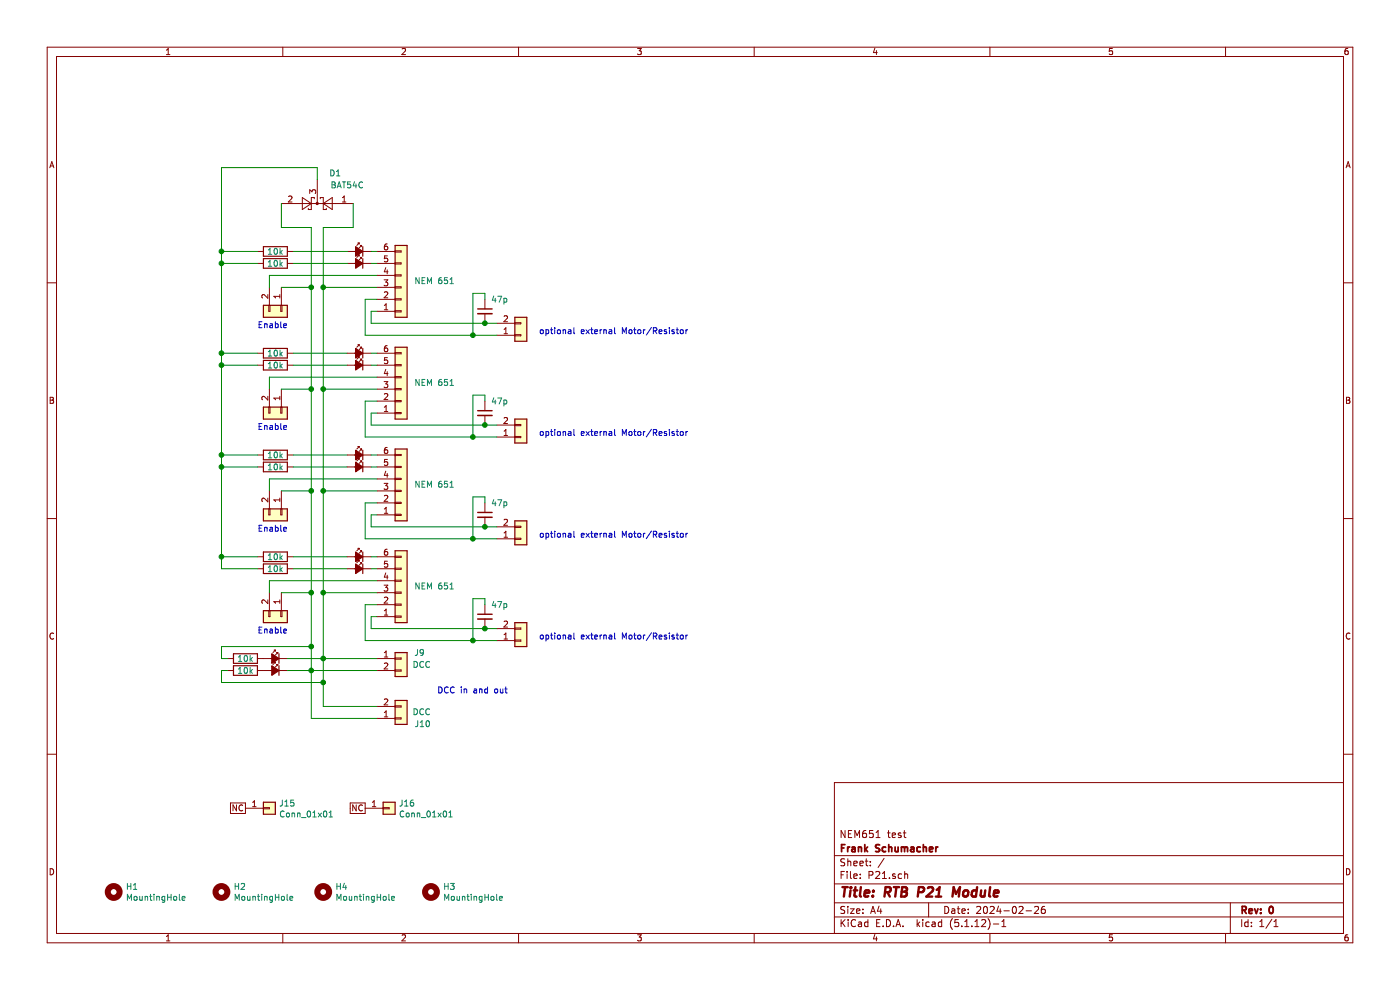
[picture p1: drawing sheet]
EESchema Schematic File Version 4
EELAYER 30 0
EELAYER END
$Descr A4 11693 8268
encoding utf-8
Sheet 1 1
Title "RTB P21 Module"
Date "2024-02-26"
Rev "0"
Comp "Frank Schumacher"
Comment1 "NEM651 test"
Comment2 ""
Comment3 ""
Comment4 ""
$EndDescr
$Comp
L Mechanical:MountingHole H4
U 1 1
P 2700 7450
F 0 "H4" H 2800 7496 50  0000 L CNN
F 1 "MountingHole" H 2800 7405 50  0000 L CNN
F 2 "MountingHole:MountingHole_3.2mm_M3_DIN965" H 2700 7450 50  0001 C CNN
F 3 "~" H 2700 7450 50  0001 C CNN
	1    2700 7450
	1    0    0    -1  
$EndComp
$Comp
L Mechanical:MountingHole H2
U 1 1
P 1850 7450
F 0 "H2" H 1950 7496 50  0000 L CNN
F 1 "MountingHole" H 1950 7405 50  0000 L CNN
F 2 "MountingHole:MountingHole_3.2mm_M3_DIN965" H 1850 7450 50  0001 C CNN
F 3 "~" H 1850 7450 50  0001 C CNN
	1    1850 7450
	1    0    0    -1  
$EndComp
$Comp
L Mechanical:MountingHole H1
U 1 1
P 950 7450
F 0 "H1" H 1050 7496 50  0000 L CNN
F 1 "MountingHole" H 1050 7405 50  0000 L CNN
F 2 "MountingHole:MountingHole_3.2mm_M3_DIN965" H 950 7450 50  0001 C CNN
F 3 "~" H 950 7450 50  0001 C CNN
	1    950  7450
	1    0    0    -1  
$EndComp
$Comp
L Connector_Generic:Conn_01x06 J2
U 1 1
P 3350 4100
F 0 "J2" H 3550 4150 50  0001 R CNN
F 1 "NEM 651" H 3800 4050 50  0000 R CNN
F 2 "Connector_PinSocket_1.27mm:PinSocket_1x06_P1.27mm_Vertical" H 3350 4100 50  0001 C CNN
F 3 "~" H 3350 4100 50  0001 C CNN
	1    3350 4100
	1    0    0    1   
$EndComp
$Comp
L Mechanical:MountingHole H3
U 1 1
P 3600 7450
F 0 "H3" H 3700 7496 50  0000 L CNN
F 1 "MountingHole" H 3700 7405 50  0000 L CNN
F 2 "MountingHole:MountingHole_3.2mm_M3_DIN965" H 3600 7450 50  0001 C CNN
F 3 "~" H 3600 7450 50  0001 C CNN
	1    3600 7450
	1    0    0    -1  
$EndComp
$Comp
L Connector_Generic:Conn_01x06 J3
U 1 1
P 3350 4950
F 0 "J3" H 3550 5000 50  0001 R CNN
F 1 "NEM 651" H 3800 4900 50  0000 R CNN
F 2 "Connector_PinSocket_1.27mm:PinSocket_1x06_P1.27mm_Vertical" H 3350 4950 50  0001 C CNN
F 3 "~" H 3350 4950 50  0001 C CNN
	1    3350 4950
	1    0    0    1   
$EndComp
$Comp
L Connector_Generic:Conn_01x02 J10
U 1 1
P 3350 6000
F 0 "J10" H 3600 6050 50  0000 R CNN
F 1 "DCC" H 3600 5950 50  0000 R CNN
F 2 "RTB:1725656" H 3350 6000 50  0001 C CNN
F 3 "~" H 3350 6000 50  0001 C CNN
	1    3350 6000
	1    0    0    1   
$EndComp
Wire Wire Line
	3150 6000 2600 6000
Wire Wire Line
	2600 6000 2600 5600
Wire Wire Line
	3150 5900 2700 5900
Wire Wire Line
	2700 5900 2700 5700
Wire Wire Line
	2700 4100 3150 4100
Wire Wire Line
	3150 4950 2700 4950
Wire Wire Line
	2700 4950 2700 4100
Wire Wire Line
	3150 5600 2600 5600
Connection ~ 2600 5600
Wire Wire Line
	2600 5600 2600 5400
Wire Wire Line
	3150 5500 2700 5500
Connection ~ 2700 5500
Wire Wire Line
	2700 5500 2700 4950
$Comp
L Device:LED_Small_ALT D3
U 1 1
P 3000 4750
F 0 "D3" H 3000 4985 50  0001 C CNN
F 1 "LED_Small_ALT" H 3000 4894 50  0001 C CNN
F 2 "LED_SMD:LED_0603_1608Metric" V 3000 4750 50  0001 C CNN
F 3 "~" V 3000 4750 50  0001 C CNN
	1    3000 4750
	-1   0    0    -1  
$EndComp
$Comp
L Device:LED_Small_ALT D2
U 1 1
P 3000 4650
F 0 "D2" H 3000 4885 50  0001 C CNN
F 1 "LED_Small_ALT" H 3000 4794 50  0001 C CNN
F 2 "LED_SMD:LED_0603_1608Metric" V 3000 4650 50  0001 C CNN
F 3 "~" V 3000 4650 50  0001 C CNN
	1    3000 4650
	-1   0    0    -1  
$EndComp
$Comp
L Device:R R2
U 1 1
P 2300 4750
F 0 "R2" V 2093 4750 50  0001 C CNN
F 1 "10k" V 2300 4750 50  0000 C CNN
F 2 "Resistor_SMD:R_0603_1608Metric" V 2230 4750 50  0001 C CNN
F 3 "~" H 2300 4750 50  0001 C CNN
	1    2300 4750
	0    1    1    0   
$EndComp
Wire Wire Line
	3100 4750 3150 4750
$Comp
L Device:R R1
U 1 1
P 2300 4650
F 0 "R1" V 2093 4650 50  0001 C CNN
F 1 "10k" V 2300 4650 50  0000 C CNN
F 2 "Resistor_SMD:R_0603_1608Metric" V 2230 4650 50  0001 C CNN
F 3 "~" H 2300 4650 50  0001 C CNN
	1    2300 4650
	0    1    1    0   
$EndComp
Wire Wire Line
	3100 4650 3150 4650
Wire Wire Line
	1850 4750 2150 4750
Wire Wire Line
	1850 4650 2150 4650
$Comp
L Diode:BAT54C D1
U 1 1
P 2650 1700
F 0 "D1" H 2500 1450 50  0000 C CNN
F 1 "BAT54C" H 2400 1550 50  0000 C CNN
F 2 "Package_TO_SOT_SMD:SOT-23" H 2725 1825 50  0001 L CNN
F 3 "http://www.diodes.com/_files/datasheets/ds11005.pdf" H 2570 1700 50  0001 C CNN
	1    2650 1700
	-1   0    0    1   
$EndComp
Wire Wire Line
	1850 3800 1850 3900
$Comp
L Device:R R4
U 1 1
P 2300 3900
F 0 "R4" V 2093 3900 50  0001 C CNN
F 1 "10k" V 2300 3900 50  0000 C CNN
F 2 "Resistor_SMD:R_0603_1608Metric" V 2230 3900 50  0001 C CNN
F 3 "~" H 2300 3900 50  0001 C CNN
	1    2300 3900
	0    1    1    0   
$EndComp
$Comp
L Device:R R3
U 1 1
P 2300 3800
F 0 "R3" V 2093 3800 50  0001 C CNN
F 1 "10k" V 2300 3800 50  0000 C CNN
F 2 "Resistor_SMD:R_0603_1608Metric" V 2230 3800 50  0001 C CNN
F 3 "~" H 2300 3800 50  0001 C CNN
	1    2300 3800
	0    1    1    0   
$EndComp
Wire Wire Line
	3100 3800 3150 3800
Wire Wire Line
	3100 3900 3150 3900
$Comp
L Device:LED_Small_ALT D5
U 1 1
P 3000 3900
F 0 "D5" H 3000 4135 50  0001 C CNN
F 1 "LED_Small_ALT" H 3000 4044 50  0001 C CNN
F 2 "LED_SMD:LED_0603_1608Metric" V 3000 3900 50  0001 C CNN
F 3 "~" V 3000 3900 50  0001 C CNN
	1    3000 3900
	-1   0    0    -1  
$EndComp
$Comp
L Device:LED_Small_ALT D4
U 1 1
P 3000 3800
F 0 "D4" H 3000 4035 50  0001 C CNN
F 1 "LED_Small_ALT" H 3000 3944 50  0001 C CNN
F 2 "LED_SMD:LED_0603_1608Metric" V 3000 3800 50  0001 C CNN
F 3 "~" V 3000 3800 50  0001 C CNN
	1    3000 3800
	-1   0    0    -1  
$EndComp
Wire Wire Line
	1850 3900 2150 3900
Wire Wire Line
	1850 3800 2150 3800
Wire Wire Line
	1850 4650 1850 4750
Connection ~ 1850 3900
Wire Wire Line
	1850 3900 1850 4650
Wire Wire Line
	2450 4750 2900 4750
Wire Wire Line
	2900 4650 2450 4650
Wire Wire Line
	2450 3800 2900 3800
Wire Wire Line
	2900 3900 2450 3900
$Comp
L Connector_Generic:Conn_01x06 J1
U 1 1
P 3350 3250
F 0 "J1" H 3550 3300 50  0001 R CNN
F 1 "NEM 651" H 3800 3200 50  0000 R CNN
F 2 "Connector_PinSocket_1.27mm:PinSocket_1x06_P1.27mm_Vertical" H 3350 3250 50  0001 C CNN
F 3 "~" H 3350 3250 50  0001 C CNN
	1    3350 3250
	1    0    0    1   
$EndComp
Wire Wire Line
	2700 3250 3150 3250
$Comp
L Device:R R6
U 1 1
P 2300 3050
F 0 "R6" V 2093 3050 50  0001 C CNN
F 1 "10k" V 2300 3050 50  0000 C CNN
F 2 "Resistor_SMD:R_0603_1608Metric" V 2230 3050 50  0001 C CNN
F 3 "~" H 2300 3050 50  0001 C CNN
	1    2300 3050
	0    1    1    0   
$EndComp
$Comp
L Device:R R5
U 1 1
P 2300 2950
F 0 "R5" V 2093 2950 50  0001 C CNN
F 1 "10k" V 2300 2950 50  0000 C CNN
F 2 "Resistor_SMD:R_0603_1608Metric" V 2230 2950 50  0001 C CNN
F 3 "~" H 2300 2950 50  0001 C CNN
	1    2300 2950
	0    1    1    0   
$EndComp
Wire Wire Line
	3100 2950 3150 2950
Wire Wire Line
	3100 3050 3150 3050
$Comp
L Device:LED_Small_ALT D7
U 1 1
P 3000 3050
F 0 "D7" H 3000 3285 50  0001 C CNN
F 1 "LED_Small_ALT" H 3000 3194 50  0001 C CNN
F 2 "LED_SMD:LED_0603_1608Metric" V 3000 3050 50  0001 C CNN
F 3 "~" V 3000 3050 50  0001 C CNN
	1    3000 3050
	-1   0    0    -1  
$EndComp
$Comp
L Device:LED_Small_ALT D6
U 1 1
P 3000 2950
F 0 "D6" H 3000 3185 50  0001 C CNN
F 1 "LED_Small_ALT" H 3000 3094 50  0001 C CNN
F 2 "LED_SMD:LED_0603_1608Metric" V 3000 2950 50  0001 C CNN
F 3 "~" V 3000 2950 50  0001 C CNN
	1    3000 2950
	-1   0    0    -1  
$EndComp
Wire Wire Line
	1850 3050 2150 3050
Wire Wire Line
	1850 2950 2150 2950
Wire Wire Line
	2450 2950 2900 2950
Wire Wire Line
	2900 3050 2450 3050
Wire Wire Line
	2700 3250 2700 4100
$Comp
L Connector_Generic:Conn_01x06 J4
U 1 1
P 3350 2400
F 0 "J4" H 3550 2450 50  0001 R CNN
F 1 "NEM 651" H 3800 2350 50  0000 R CNN
F 2 "Connector_PinSocket_1.27mm:PinSocket_1x06_P1.27mm_Vertical" H 3350 2400 50  0001 C CNN
F 3 "~" H 3350 2400 50  0001 C CNN
	1    3350 2400
	1    0    0    1   
$EndComp
Wire Wire Line
	2700 2400 3150 2400
$Comp
L Device:R R8
U 1 1
P 2300 2200
F 0 "R8" V 2093 2200 50  0001 C CNN
F 1 "10k" V 2300 2200 50  0000 C CNN
F 2 "Resistor_SMD:R_0603_1608Metric" V 2230 2200 50  0001 C CNN
F 3 "~" H 2300 2200 50  0001 C CNN
	1    2300 2200
	0    1    1    0   
$EndComp
$Comp
L Device:R R7
U 1 1
P 2300 2100
F 0 "R7" V 2093 2100 50  0001 C CNN
F 1 "10k" V 2300 2100 50  0000 C CNN
F 2 "Resistor_SMD:R_0603_1608Metric" V 2230 2100 50  0001 C CNN
F 3 "~" H 2300 2100 50  0001 C CNN
	1    2300 2100
	0    1    1    0   
$EndComp
Wire Wire Line
	3100 2100 3150 2100
Wire Wire Line
	3100 2200 3150 2200
$Comp
L Device:LED_Small_ALT D9
U 1 1
P 3000 2200
F 0 "D9" H 3000 2435 50  0001 C CNN
F 1 "LED_Small_ALT" H 3000 2344 50  0001 C CNN
F 2 "LED_SMD:LED_0603_1608Metric" V 3000 2200 50  0001 C CNN
F 3 "~" V 3000 2200 50  0001 C CNN
	1    3000 2200
	-1   0    0    -1  
$EndComp
$Comp
L Device:LED_Small_ALT D8
U 1 1
P 3000 2100
F 0 "D8" H 3000 2335 50  0001 C CNN
F 1 "LED_Small_ALT" H 3000 2244 50  0001 C CNN
F 2 "LED_SMD:LED_0603_1608Metric" V 3000 2100 50  0001 C CNN
F 3 "~" V 3000 2100 50  0001 C CNN
	1    3000 2100
	-1   0    0    -1  
$EndComp
Wire Wire Line
	1850 2200 2150 2200
Wire Wire Line
	1850 2100 2150 2100
Wire Wire Line
	2450 2100 2900 2100
Wire Wire Line
	2900 2200 2450 2200
Wire Wire Line
	2700 2400 2700 3250
Wire Wire Line
	1850 2100 1850 2200
Connection ~ 1850 2200
Wire Wire Line
	1850 2200 1850 2950
Wire Wire Line
	1850 2950 1850 3050
Connection ~ 1850 3050
Wire Wire Line
	1850 3050 1850 3800
Wire Wire Line
	2700 2400 2700 1900
Wire Wire Line
	2700 1900 2950 1900
Wire Wire Line
	2950 1900 2950 1700
Connection ~ 2700 2400
Wire Wire Line
	2350 1700 2350 1900
Wire Wire Line
	2350 1900 2600 1900
Wire Wire Line
	2650 1500 2650 1400
Wire Wire Line
	2650 1400 1850 1400
Wire Wire Line
	1850 1400 1850 2100
Connection ~ 1850 2100
$Comp
L Connector_Generic:Conn_01x02 J5
U 1 1
P 2350 2600
F 0 "J5" H 2430 2592 50  0001 L CNN
F 1 "Conn_01x02" H 2430 2501 50  0001 L CNN
F 2 "Connector_PinHeader_2.54mm:PinHeader_1x02_P2.54mm_Vertical" H 2350 2600 50  0001 C CNN
F 3 "~" H 2350 2600 50  0001 C CNN
	1    2350 2600
	0    1    1    0   
$EndComp
Wire Wire Line
	2600 1900 2600 2400
Wire Wire Line
	3150 2300 2250 2300
Wire Wire Line
	2250 2300 2250 2400
Wire Wire Line
	2350 2400 2600 2400
Connection ~ 2600 2400
$Comp
L Connector_Generic:Conn_01x02 J6
U 1 1
P 2350 3450
F 0 "J6" H 2430 3442 50  0001 L CNN
F 1 "Conn_01x02" H 2430 3351 50  0001 L CNN
F 2 "Connector_PinHeader_2.54mm:PinHeader_1x02_P2.54mm_Vertical" H 2350 3450 50  0001 C CNN
F 3 "~" H 2350 3450 50  0001 C CNN
	1    2350 3450
	0    1    1    0   
$EndComp
Wire Wire Line
	2600 2400 2600 3250
Wire Wire Line
	3150 3150 2250 3150
Wire Wire Line
	2250 3150 2250 3250
Wire Wire Line
	2350 3250 2600 3250
$Comp
L Connector_Generic:Conn_01x02 J7
U 1 1
P 2350 4300
F 0 "J7" H 2430 4292 50  0001 L CNN
F 1 "Conn_01x02" H 2430 4201 50  0001 L CNN
F 2 "Connector_PinHeader_2.54mm:PinHeader_1x02_P2.54mm_Vertical" H 2350 4300 50  0001 C CNN
F 3 "~" H 2350 4300 50  0001 C CNN
	1    2350 4300
	0    1    1    0   
$EndComp
Wire Wire Line
	2600 3250 2600 4100
Wire Wire Line
	3150 4000 2250 4000
Wire Wire Line
	2250 4000 2250 4100
Wire Wire Line
	2350 4100 2600 4100
$Comp
L Connector_Generic:Conn_01x02 J8
U 1 1
P 2350 5150
F 0 "J8" H 2430 5142 50  0001 L CNN
F 1 "Conn_01x02" H 2430 5051 50  0001 L CNN
F 2 "Connector_PinHeader_2.54mm:PinHeader_1x02_P2.54mm_Vertical" H 2350 5150 50  0001 C CNN
F 3 "~" H 2350 5150 50  0001 C CNN
	1    2350 5150
	0    1    1    0   
$EndComp
Wire Wire Line
	2350 4950 2600 4950
Wire Wire Line
	2600 4100 2600 4950
Wire Wire Line
	3150 4850 2250 4850
Wire Wire Line
	2250 4850 2250 4950
$Comp
L Connector_Generic:Conn_01x02 J9
U 1 1
P 3350 5500
F 0 "J9" H 3550 5550 50  0000 R CNN
F 1 "DCC" H 3600 5450 50  0000 R CNN
F 2 "RTB:1725656" H 3350 5500 50  0001 C CNN
F 3 "~" H 3350 5500 50  0001 C CNN
	1    3350 5500
	1    0    0    -1  
$EndComp
$Comp
L Connector_Generic:Conn_01x02 J11
U 1 1
P 4350 5350
F 0 "J11" H 4550 5400 50  0001 R CNN
F 1 "Conn_01x03_Male" H 5150 5300 50  0001 R CNN
F 2 "RTB:1725656" H 4350 5350 50  0001 C CNN
F 3 "~" H 4350 5350 50  0001 C CNN
	1    4350 5350
	1    0    0    1   
$EndComp
$Comp
L Connector_Generic:Conn_01x02 J14
U 1 1
P 4350 4500
F 0 "J14" H 4550 4550 50  0001 R CNN
F 1 "Conn_01x03_Male" H 5150 4450 50  0001 R CNN
F 2 "RTB:1725656" H 4350 4500 50  0001 C CNN
F 3 "~" H 4350 4500 50  0001 C CNN
	1    4350 4500
	1    0    0    1   
$EndComp
$Comp
L Connector_Generic:Conn_01x02 J13
U 1 1
P 4350 3650
F 0 "J13" H 4550 3700 50  0001 R CNN
F 1 "Conn_01x03_Male" H 5150 3600 50  0001 R CNN
F 2 "RTB:1725656" H 4350 3650 50  0001 C CNN
F 3 "~" H 4350 3650 50  0001 C CNN
	1    4350 3650
	1    0    0    1   
$EndComp
$Comp
L Connector_Generic:Conn_01x02 J12
U 1 1
P 4350 2800
F 0 "J12" H 4550 2850 50  0001 R CNN
F 1 "Conn_01x03_Male" H 5150 2750 50  0001 R CNN
F 2 "RTB:1725656" H 4350 2800 50  0001 C CNN
F 3 "~" H 4350 2800 50  0001 C CNN
	1    4350 2800
	1    0    0    1   
$EndComp
$Comp
L Connector_Generic:Conn_01x01 J15
U 1 1
P 2250 6750
F 0 "J15" H 2330 6792 50  0000 L CNN
F 1 "Conn_01x01" H 2330 6701 50  0000 L CNN
F 2 "TestPoint:TestPoint_Pad_1.0x1.0mm" H 2250 6750 50  0001 C CNN
F 3 "~" H 2250 6750 50  0001 C CNN
	1    2250 6750
	1    0    0    -1  
$EndComp
Text GLabel 2050 6750 0    50   UnSpc ~ 0
NC
$Comp
L Connector_Generic:Conn_01x01 J16
U 1 1
P 3250 6750
F 0 "J16" H 3330 6792 50  0000 L CNN
F 1 "Conn_01x01" H 3330 6701 50  0000 L CNN
F 2 "TestPoint:TestPoint_Pad_1.0x1.0mm" H 3250 6750 50  0001 C CNN
F 3 "~" H 3250 6750 50  0001 C CNN
	1    3250 6750
	1    0    0    -1  
$EndComp
Text GLabel 3050 6750 0    50   UnSpc ~ 0
NC
Wire Wire Line
	3150 5150 3100 5150
Wire Wire Line
	3100 5150 3100 5250
Wire Wire Line
	3100 5250 4050 5250
Wire Wire Line
	3150 5050 3050 5050
Wire Wire Line
	3050 5350 3950 5350
Wire Wire Line
	3050 5050 3050 5350
$Comp
L Device:C_Small C1
U 1 1
P 4050 5150
F 0 "C1" H 4142 5196 50  0001 L CNN
F 1 "47p" H 4100 5250 50  0000 L CNN
F 2 "Capacitor_SMD:C_0603_1608Metric" H 4050 5150 50  0001 C CNN
F 3 "~" H 4050 5150 50  0001 C CNN
	1    4050 5150
	1    0    0    -1  
$EndComp
Connection ~ 4050 5250
Wire Wire Line
	4050 5250 4150 5250
Wire Wire Line
	4050 5050 4050 5000
Wire Wire Line
	4050 5000 3950 5000
Wire Wire Line
	3950 5000 3950 5350
Connection ~ 3950 5350
Wire Wire Line
	3950 5350 4150 5350
Connection ~ 2700 3250
Connection ~ 2600 3250
Connection ~ 1850 2950
Connection ~ 2700 4100
Connection ~ 2600 4100
Connection ~ 1850 3800
Connection ~ 1850 4650
Connection ~ 2600 4950
Connection ~ 2700 4950
Wire Wire Line
	3150 4300 3100 4300
Wire Wire Line
	3100 4300 3100 4400
Wire Wire Line
	3100 4400 4050 4400
Wire Wire Line
	4150 4500 3950 4500
Wire Wire Line
	3050 4500 3050 4200
Wire Wire Line
	3050 4200 3150 4200
Wire Wire Line
	3150 3450 3100 3450
Wire Wire Line
	3100 3450 3100 3550
Wire Wire Line
	3100 3550 4050 3550
Wire Wire Line
	4150 3650 3950 3650
Wire Wire Line
	3050 3650 3050 3350
Wire Wire Line
	3050 3350 3150 3350
Wire Wire Line
	4150 2700 4050 2700
Wire Wire Line
	3100 2700 3100 2600
Wire Wire Line
	3100 2600 3150 2600
Wire Wire Line
	3150 2500 3050 2500
Wire Wire Line
	3050 2500 3050 2800
Wire Wire Line
	3050 2800 3950 2800
$Comp
L Device:C_Small C4
U 1 1
P 4050 4300
F 0 "C4" H 4142 4346 50  0001 L CNN
F 1 "47p" H 4100 4400 50  0000 L CNN
F 2 "Capacitor_SMD:C_0603_1608Metric" H 4050 4300 50  0001 C CNN
F 3 "~" H 4050 4300 50  0001 C CNN
	1    4050 4300
	1    0    0    -1  
$EndComp
Wire Wire Line
	4050 4200 4050 4150
Wire Wire Line
	4050 4150 3950 4150
Wire Wire Line
	3950 4150 3950 4500
Connection ~ 3950 4500
Wire Wire Line
	3950 4500 3050 4500
Connection ~ 4050 4400
Wire Wire Line
	4050 4400 4150 4400
$Comp
L Device:C_Small C3
U 1 1
P 4050 3450
F 0 "C3" H 4142 3496 50  0001 L CNN
F 1 "47p" H 4100 3550 50  0000 L CNN
F 2 "Capacitor_SMD:C_0603_1608Metric" H 4050 3450 50  0001 C CNN
F 3 "~" H 4050 3450 50  0001 C CNN
	1    4050 3450
	1    0    0    -1  
$EndComp
Wire Wire Line
	4050 3350 4050 3300
Wire Wire Line
	4050 3300 3950 3300
Wire Wire Line
	3950 3300 3950 3650
Connection ~ 3950 3650
Wire Wire Line
	3950 3650 3050 3650
Connection ~ 4050 3550
Wire Wire Line
	4050 3550 4150 3550
$Comp
L Device:C_Small C2
U 1 1
P 4050 2600
F 0 "C2" H 4142 2646 50  0001 L CNN
F 1 "47p" H 4100 2700 50  0000 L CNN
F 2 "Capacitor_SMD:C_0603_1608Metric" H 4050 2600 50  0001 C CNN
F 3 "~" H 4050 2600 50  0001 C CNN
	1    4050 2600
	1    0    0    -1  
$EndComp
Wire Wire Line
	4050 2500 4050 2450
Wire Wire Line
	4050 2450 3950 2450
Wire Wire Line
	3950 2450 3950 2800
Connection ~ 3950 2800
Wire Wire Line
	3950 2800 4150 2800
Connection ~ 4050 2700
Wire Wire Line
	4050 2700 3100 2700
$Comp
L Device:LED_Small_ALT D11
U 1 1
P 2300 5600
F 0 "D11" H 2300 5835 50  0001 C CNN
F 1 "LED_Small_ALT" H 2300 5744 50  0001 C CNN
F 2 "LED_SMD:LED_0603_1608Metric" V 2300 5600 50  0001 C CNN
F 3 "~" V 2300 5600 50  0001 C CNN
	1    2300 5600
	-1   0    0    -1  
$EndComp
$Comp
L Device:LED_Small_ALT D10
U 1 1
P 2300 5500
F 0 "D10" H 2300 5735 50  0001 C CNN
F 1 "LED_Small_ALT" H 2300 5644 50  0001 C CNN
F 2 "LED_SMD:LED_0603_1608Metric" V 2300 5500 50  0001 C CNN
F 3 "~" V 2300 5500 50  0001 C CNN
	1    2300 5500
	-1   0    0    -1  
$EndComp
$Comp
L Device:R R10
U 1 1
P 2050 5600
F 0 "R10" V 1843 5600 50  0001 C CNN
F 1 "10k" V 2050 5600 50  0000 C CNN
F 2 "Resistor_SMD:R_0603_1608Metric" V 1980 5600 50  0001 C CNN
F 3 "~" H 2050 5600 50  0001 C CNN
	1    2050 5600
	0    1    1    0   
$EndComp
$Comp
L Device:R R9
U 1 1
P 2050 5500
F 0 "R9" V 1843 5500 50  0001 C CNN
F 1 "10k" V 2050 5500 50  0000 C CNN
F 2 "Resistor_SMD:R_0603_1608Metric" V 1980 5500 50  0001 C CNN
F 3 "~" H 2050 5500 50  0001 C CNN
	1    2050 5500
	0    1    1    0   
$EndComp
Wire Wire Line
	2400 5600 2600 5600
Wire Wire Line
	1900 5600 1850 5600
Wire Wire Line
	1850 5600 1850 5700
Wire Wire Line
	1850 5700 2700 5700
Connection ~ 2700 5700
Wire Wire Line
	2700 5700 2700 5500
Wire Wire Line
	1900 5500 1850 5500
Wire Wire Line
	1850 5500 1850 5400
Wire Wire Line
	1850 5400 2600 5400
Connection ~ 2600 5400
Wire Wire Line
	2600 5400 2600 4950
Wire Wire Line
	2400 5500 2700 5500
Text Notes 4500 2800 0    50   ~ 0
optional external Motor/Resistor
Text Notes 4500 3650 0    50   ~ 0
optional external Motor/Resistor
Text Notes 4500 4500 0    50   ~ 0
optional external Motor/Resistor
Text Notes 4500 5350 0    50   ~ 0
optional external Motor/Resistor
Text Notes 3650 5800 0    50   ~ 0
DCC in and out
Text Notes 2150 2750 0    50   ~ 0
Enable
Text Notes 2150 3600 0    50   ~ 0
Enable
Text Notes 2150 4450 0    50   ~ 0
Enable
Text Notes 2150 5300 0    50   ~ 0
Enable
$EndSCHEMATC
